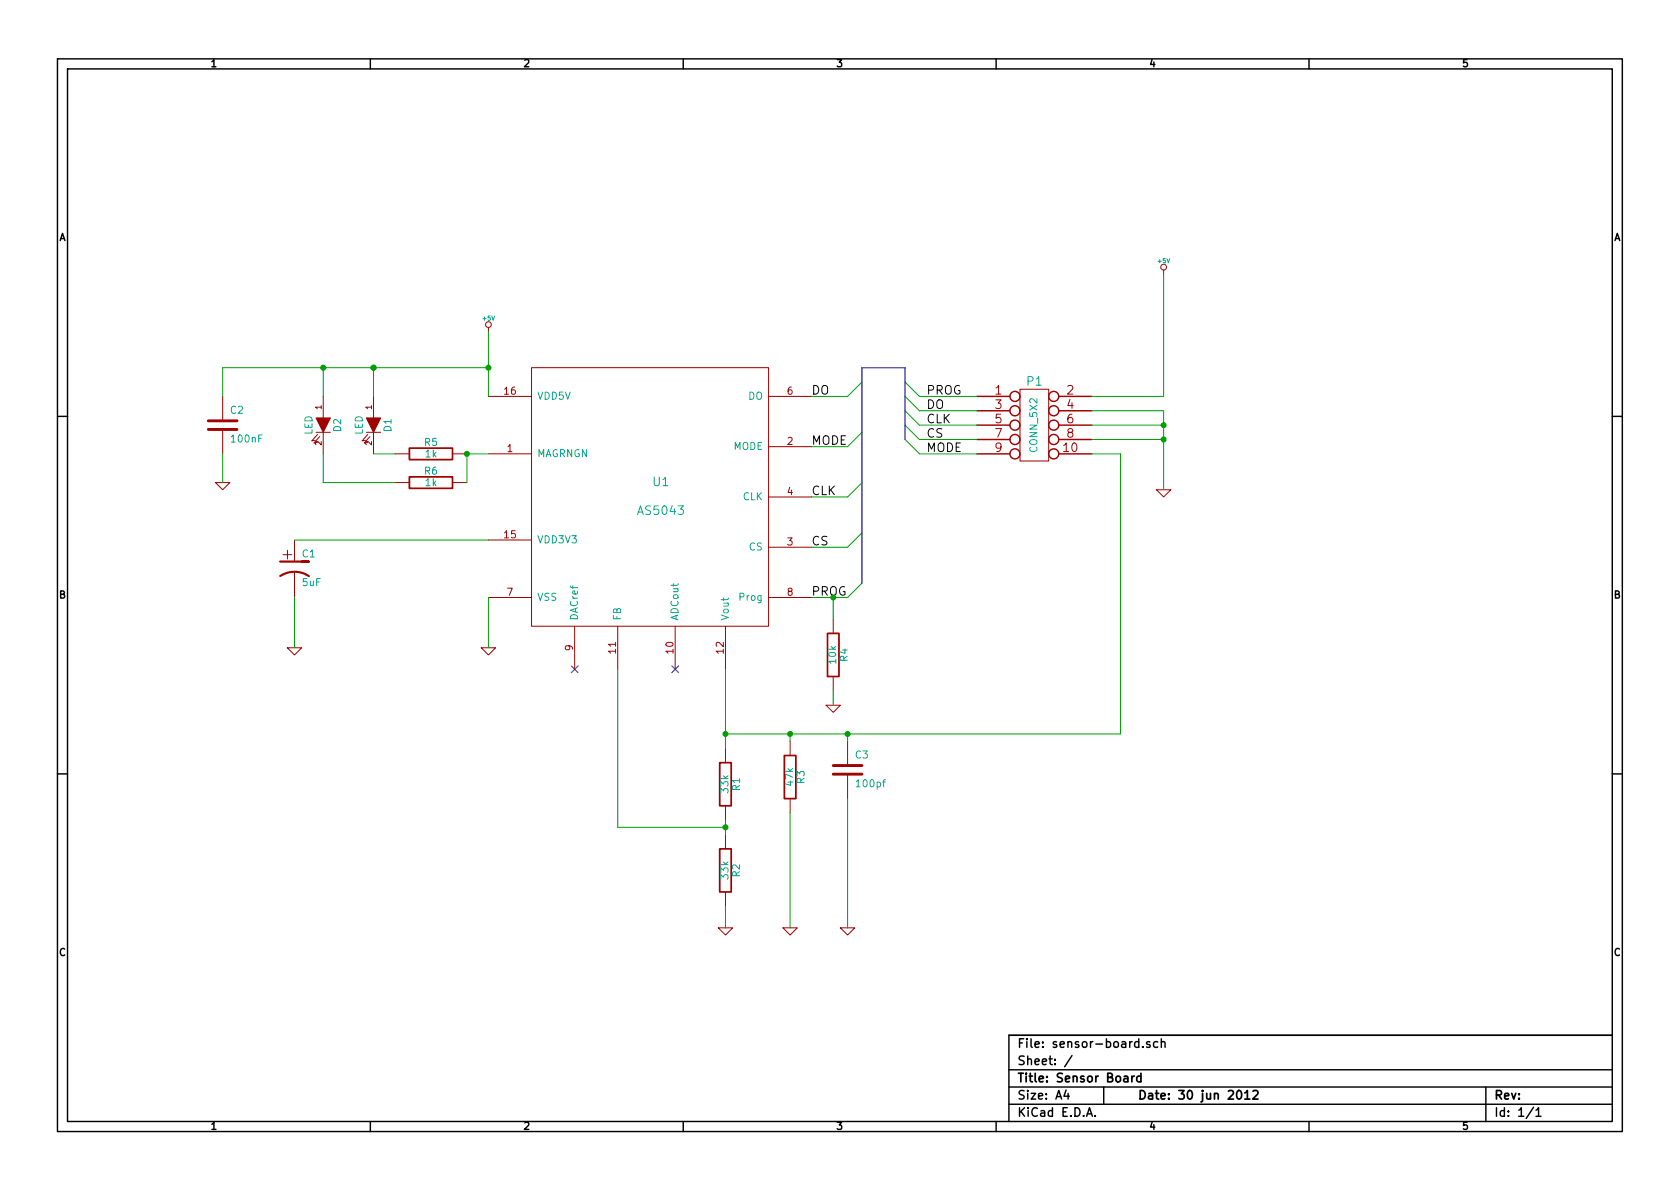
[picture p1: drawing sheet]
<svg xmlns="http://www.w3.org/2000/svg" width="297mm" height="210mm" viewBox="0 0 297 210" stroke-linecap="round" stroke-linejoin="round" font-family="sans-serif">
<g fill="none" stroke="#000" stroke-width=".25">
<path d="M10.2 10.4h276.6v189.7h-276.6zM11.9 12.2h273.2v186.1h-273.2zM65.5 10.4v1.8M120.8 10.4v1.8M176.1 10.4v1.8M231.4 10.4v1.8M10.2 73.6h1.7M285.1 73.6h1.7M10.2 136.8h1.7M285.1 136.8h1.7M65.5 198.3v1.8M120.8 198.3v1.8"/>
<path d="M176.1 198.3v1.8M178.4 189.2h106.7M178.4 195.3h106.7M178.4 192.2h106.7M188.5 192.8l-.4 1h1M188.8 193.3v1.1M189.5 186.7l-1.3 1.9M192.1 197.4l.5-1.5 .5 1.5M192.3 197h.7M193.6 197.3v.1M195.1 192.2v3.1M202.1 185.1v.1"/>
<path d="M203.3 184.3l-.4-.1-.2 .2 .1 .2 .5 .2v.3h-.6M204.7 184.3a.48 .48 0 0 0-.7 0v.8l.3 .1 .4-.1M205.3 184.3h.1a.36 .36 0 0 1 .6 .1v.8M205.3 183.7v1.5M231.4 198.3v1.8M262.7 192.2v6.1M271.1 195.8l-1.3 2M271.6 196.3l.4-.4v1.5M271.6 197.4h.9M285.1 183.1h-106.7v15.2"/>
</g>
<path d="M200.1 190.3v1M200.6 190.3l-.3 .1-.2 .2M201.7 190.4a.48 .48 0 0 0-.6 0v.8l.2 .1 .4-.1M201.7 189.8v1.5M218.9 192.9l.1-.1a.86 .86 0 0 1 .6 .8 .86 .86 0 0 1-.4 .8 .82 .82 0 0 1-.6-.7 .82 .82 0 0 1 .3-.8zM220.1 193.3l.4-.5v1.6M220.1 194.4h.9M221.5 193l.3-.2h.3l.3 .2v.3v.2l-.9 .9h.9" fill="none" stroke="#000" stroke-width=".3"/>
<g fill="none" stroke="#a00000" stroke-width=".18">
<path d="M86.4 57.9v.8M205.7 47.7v.8M39.4 70.1v4.3M39.4 75.9v4.4M55.9 76.4h2.5M56.1 76.8l-1 1.2 .7-.2M56.5 77.2l-1 1.2 .6-.2M57.1 70.1v3.8M57.1 76.4v3.9M64.8 76.4h2.5M65 76.8l-1 1.2 .6-.2M65.4 77.2l-1 1.2 .6-.2"/>
<path d="M66 70.1v3.8M66 76.4v3.9M86.4 70.1h7.6M94 65h41.9v45.7h-41.9zM135.9 79h7.6M135.9 70.1h7.6M180.3 68.8h5.1v12.7h-5.1zM38.1 85.3h2.5l-1.2 1.3zM52.1 95.5v3.8M69.8 80.3h2.6M69.8 85.3h2.6M80 80.3h2.5"/>
<path d="M80 85.3h2.5M86.4 80.3h7.6M86.4 95.5h7.6M135.9 96.8h7.6M135.9 87.9h7.6M204.5 86.6h2.5l-1.3 1.3zM50.8 114.5h2.5l-1.2 1.3zM52.1 101.1v4.6M85.1 114.5h2.5l-1.2 1.3zM86.4 105.7h7.6M101.6 110.7v7.7M109.2 110.7v7.7"/>
<path d="M119.4 110.7v7.7M128.3 110.7v7.7M135.9 105.7h7.6M147.3 109.5v2.5M147.3 119.6v2.6M128.3 132.3v2.6M139.7 131.1v2.5M146 124.7h2.6l-1.3 1.3zM149.9 131.1v4.3M149.9 136.9v4.3M128.3 142.5v2.5M128.3 147.6v2.5"/>
<path d="M128.3 157.7v2.6M139.7 141.2v2.6M127 164.1h2.5l-1.2 1.2zM138.4 164.1h2.6l-1.3 1.2zM148.6 164.1h2.5l-1.2 1.2z"/>
<circle cx="86.4" cy="57.4" r=".51"/>
<circle cx="205.7" cy="47.2" r=".51"/>
</g>
<path d="M72.4 79.2h7.6v2.1h-7.6zM72.4 84.3h7.6v2.1h-7.6zM146.3 112h2v7.6h-2zM127.3 134.9h2v7.6h-2zM138.7 133.6h2v7.6h-2zM127.3 150.1h2v7.6h-2z" fill="none" stroke="#a00000" stroke-width=".3"/>
<g fill="none" stroke="#00a000" stroke-width=".18">
<path d="M86.4 58.7v11.4M205.7 48.5v21.6h-12.7M57.1 65v5.1M66 65v5.1M86.4 65h-47v5.1M152.4 76.4l-2.5 2.6h-6.4M152.4 67.6l-2.5 2.5h-6.4M160 77.7l2.6 2.6h10.1M160 75.2l2.6 2.5h10.1M160 72.6l2.6 2.6h10.1M160 70.1l2.6 2.5h10.1M160 67.6l2.6 2.5h10.1"/>
<path d="M193 77.7h12.7M193 72.6h12.7v14M193 75.2h12.7M39.4 80.3v5M52.1 95.5h34.3M57.1 80.3v5h12.7M66 80.3h3.8M86.4 80.3h-3.9v5M152.4 94.2l-2.5 2.6h-6.4M152.4 85.3l-2.5 2.6h-6.4M193 80.3h5.1v49.5h-69.8M52.1 105.7v8.8"/>
<path d="M86.4 105.7v8.8M109.2 118.4v27.9h19.1M128.3 118.4v13.9M147.3 105.7v3.8M152.4 103.1l-2.5 2.6h-6.4M139.7 129.8v1.3M147.3 122.2v2.5M149.9 129.8v1.3M128.3 145v2.6M139.7 143.8v20.3M149.9 141.2v22.9M128.3 160.3v3.8"/>
</g>
<path d="M36.8 75.9h5.1M36.8 74.4h5.1M147.3 136.9h5.1M147.3 135.4h5.1" fill="none" stroke="#a00000" stroke-width=".51"/>
<path d="M101 117.7l1.2 1.3M102.2 117.7l-1.2 1.3M118.8 117.7l1.2 1.3M120 117.7l-1.2 1.3" fill="none" stroke="#0000c0" stroke-width=".18"/>
<path d="M49.5 99.3h5.1h-1.3M49.6 101.8a4.6 4.6 0 0 1 5 .1" fill="none" stroke="#a00000" stroke-width=".38"/>
<g fill="none" stroke="#a00000" stroke-width=".25">
<path d="M172.7 70.1h5.9M172.7 72.6h5.9M172.7 75.2h5.9M172.7 77.7h5.9M187.2 70.1h5.8M187.2 72.6h5.8M187.2 75.2h5.8M187.2 77.7h5.8M172.7 80.3h5.9M187.2 80.3h5.8"/>
<circle cx="179.5" cy="70.1" r=".89"/>
<circle cx="179.5" cy="75.2" r=".89"/>
<circle cx="179.5" cy="77.7" r=".89"/>
<circle cx="179.5" cy="72.6" r=".89"/>
<circle cx="186.3" cy="77.7" r=".89"/>
<circle cx="186.3" cy="72.6" r=".89"/>
<circle cx="186.3" cy="75.2" r=".89"/>
<circle cx="186.3" cy="70.1" r=".89"/>
<circle cx="179.5" cy="80.3" r=".89"/>
<circle cx="186.3" cy="80.3" r=".89"/>
</g>
<g fill="#a00000" stroke="#a00000" stroke-width=".18">
<path d="M64.8 73.9h2.5l-1.3 2.5z"/>
<path d="M55.9 73.9h2.5l-1.3 2.5z"/>
</g>
<g fill="#00a000" stroke="#00a000" stroke-width=".25">
<circle cx="205.7" cy="77.7" r=".41"/>
<circle cx="149.9" cy="129.8" r=".41"/>
<circle cx="128.3" cy="129.8" r=".41"/>
<circle cx="128.3" cy="146.3" r=".41"/>
<circle cx="139.7" cy="129.8" r=".41"/>
<circle cx="205.7" cy="75.2" r=".41"/>
<circle cx="86.4" cy="65" r=".41"/>
<circle cx="66" cy="65" r=".41"/>
<circle cx="57.1" cy="65" r=".41"/>
<circle cx="82.5" cy="80.3" r=".41"/>
</g>
<path d="M160 77.7v-12.7h-7.6v38.1" fill="none" stroke="#0000c0" stroke-width=".2"/>
<text font-size="2.8" fill="#a00000" x="50" y="99.1">+</text>
<g font-size="2.1">
<text x="143.5" y="69.8">DO</text>
<text x="163.8" y="69.8">PROG</text>
<text x="163.8" y="72.4">DO</text>
<text x="163.8" y="74.9">CLK</text>
<text x="163.8" y="77.5">CS</text>
<text x="143.5" y="78.7">MODE</text>
<text x="163.8" y="80">MODE</text>
<text x="143.5" y="87.6">CLK</text>
<text x="143.5" y="96.5">CS</text>
<text x="179.9" y="185.4">File: sensor-board.sch</text>
<text x="179.9" y="191.5">Title: Sensor Board</text>
<text x="179.9" y="188.4">Sheet: /</text>
<text x="179.9" y="197.6">KiCad E.D.A.</text>
<text x="179.9" y="194.5">Size: A4</text>
<text x="201.2" y="194.5">Date: 30 jun 2012</text>
<text x="264.2" y="194.5">Rev:</text>
<text x="264.2" y="197.6">Id: 1/1</text>
</g>
<g font-size="2.1" fill="#a00000">
<text x="175.9" y="69.8">1</text>
<text x="188.6" y="69.8">2</text>
<text x="175.9" y="72.4">3</text>
<text x="175.9" y="74.9">5</text>
<text x="175.9" y="77.5">7</text>
<text x="188.6" y="72.4">4</text>
<text x="188.6" y="74.9">6</text>
<text x="188.6" y="77.5">8</text>
<text x="175.9" y="80">9</text>
<text x="188.1" y="80">10</text>
</g>
<g font-size="2.1" fill="#00a0a0">
<text x="181.6" y="68.3">P1</text>
<text x="115.5" y="86">U1</text>
<text x="113" y="91.1">AS5043</text>
</g>
<text font-size="2.1" fill="#00a000" x="143.5" y="105.4">PROG</text>
<g font-size="1.8">
<text x="37.3" y="11.9">1</text>
<text x="92.7" y="11.9">2</text>
<text x="148" y="11.9">3</text>
<text x="203.3" y="11.9">4</text>
<text x="258.6" y="11.9">5</text>
<text x="10.5" y="42.7">A</text>
<text x="285.4" y="42.7">A</text>
<text x="10.5" y="105.9">B</text>
<text x="285.4" y="105.9">B</text>
<text x="10.4" y="169.1">C</text>
<text x="285.3" y="169.1">C</text>
<text x="37.3" y="199.8">1</text>
<text x="92.7" y="199.8">2</text>
<text x="148" y="199.8">3</text>
<text x="203.3" y="199.8">4</text>
<text x="258.6" y="199.8">5</text>
</g>
<g font-size="1.8" fill="#a00000">
<text x="89.2" y="69.8">16</text>
<text x="139.2" y="69.8">6</text>
<text x="89.7" y="80">1</text>
<text x="139.2" y="78.7">2</text>
<text x="139.2" y="87.6">4</text>
<text x="89.2" y="95.2">15</text>
<text x="139.2" y="96.5">3</text>
<text x="89.7" y="105.4">7</text>
<text x="139.2" y="105.4">8</text>
<text x="101.3" y="115" transform="rotate(-90 101.3 115)">9</text>
<text x="109" y="115.5" transform="rotate(-90 109 115.5)">11</text>
<text x="119.1" y="115.5" transform="rotate(-90 119.1 115.5)">10</text>
<text x="128" y="115.5" transform="rotate(-90 128 115.5)">12</text>
</g>
<g font-size="1.8" fill="#00a0a0">
<text x="95" y="70.7">VDD5V</text>
<text x="132.2" y="70.7">DO</text>
<text x="40.8" y="73.2">C2</text>
<text x="55.3" y="76.9" transform="rotate(-90 55.3 76.9)">LED</text>
<text x="60.4" y="76.3" transform="rotate(-90 60.4 76.3)">D2</text>
<text x="64.2" y="76.9" transform="rotate(-90 64.2 76.9)">LED</text>
<text x="69.3" y="76.3" transform="rotate(-90 69.3 76.3)">D1</text>
<text x="41" y="78.3">100nF</text>
<text x="75.1" y="78.9">R5</text>
<text x="75.1" y="84">R6</text>
<text x="75.2" y="80.9">1k</text>
<text x="95" y="80.9">MAGRNGN</text>
<text x="129.6" y="79.6">MODE</text>
<text x="183.5" y="79.9" transform="rotate(-90 183.5 79.9)">CONN_5X2</text>
<text x="75.2" y="86">1k</text>
<text x="131.2" y="88.5">CLK</text>
<text x="53.5" y="98.6">C1</text>
<text x="95" y="96.1">VDD3V3</text>
<text x="132.4" y="97.4">CS</text>
<text x="53.5" y="103.7">5uF</text>
<text x="95" y="106.3">VSS</text>
<text x="130.8" y="106.3">Prog</text>
<text x="102.2" y="109.7" transform="rotate(-90 102.2 109.7)">DACref</text>
<text x="109.9" y="109.7" transform="rotate(-90 109.9 109.7)">FB</text>
<text x="120" y="109.7" transform="rotate(-90 120 109.7)">ADCout</text>
<text x="128.9" y="109.7" transform="rotate(-90 128.9 109.7)">Vout</text>
<text x="147.9" y="117.3" transform="rotate(-90 147.9 117.3)">10k</text>
<text x="149.9" y="116.9" transform="rotate(-90 149.9 116.9)">R4</text>
<text x="151.3" y="134.2">C3</text>
<text x="128.9" y="140.2" transform="rotate(-90 128.9 140.2)">33k</text>
<text x="130.9" y="139.8" transform="rotate(-90 130.9 139.8)">R1</text>
<text x="140.3" y="138.9" transform="rotate(-90 140.3 138.9)">47k</text>
<text x="142.3" y="138.5" transform="rotate(-90 142.3 138.5)">R3</text>
<text x="151.6" y="139.3">100pf</text>
<text x="128.9" y="155.4" transform="rotate(-90 128.9 155.4)">33k</text>
<text x="130.9" y="155" transform="rotate(-90 130.9 155)">R2</text>
</g>
<g font-size="1.4" fill="#a00000">
<text x="56.9" y="72.4" transform="rotate(-90 56.9 72.4)">1</text>
<text x="65.8" y="72.4" transform="rotate(-90 65.8 72.4)">1</text>
<text x="56.9" y="78.7" transform="rotate(-90 56.9 78.7)">2</text>
<text x="65.8" y="78.7" transform="rotate(-90 65.8 78.7)">2</text>
</g>
<g font-size="1.1" fill="#00a0a0">
<text x="204.8" y="46.6">+5V</text>
<text x="85.4" y="56.7">+5V</text>
</g>
</svg>
